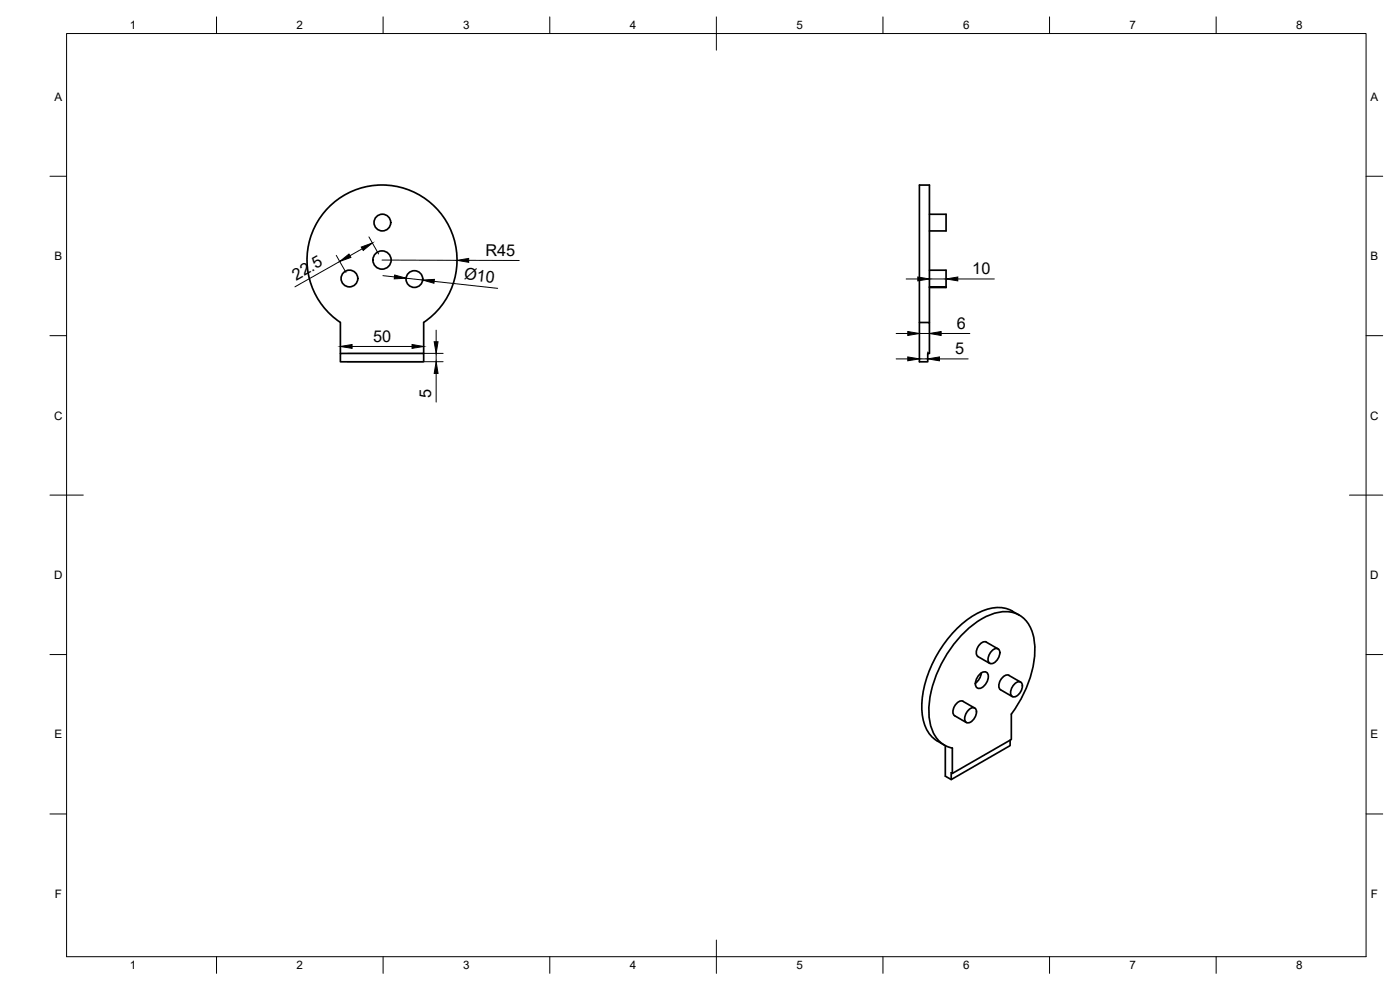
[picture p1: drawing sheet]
<svg xmlns="http://www.w3.org/2000/svg" width="420mm" height="297mm" viewBox="0 0 420 297" stroke-linecap="round" stroke-linejoin="round" font-family="sans-serif">
<!-- layer: Visible -->
<g fill="none" stroke="#000" stroke-width=".51">
<path d="M278.9 64.3h5v5h-5M102.1 96.7a22.5 22.5 0 0 1-4.4-33.5 22.5 22.5 0 0 1 33.9 0 22.5 22.5 0 0 1-4.4 33.5M102.2 96.8v9.3M127.1 96.8v11.7h-24.9v-2.4h24.9M275.9 96.8h3v9.3h-.5v2.4h-2.5v-53h3v41.3M278.9 81.1h5v5.2h-5M278.9 86.1h5M297.8 195.1a1.26 1.26 0 0 1 1.7-.4 1.26 1.26 0 0 1 .5 1.7 2.8 2.8 0 0 1-3 2.6 2.81 2.81 0 0 1 .8-3.9zM299.5 194.7l-3.5-2.1a2.9 2.9 0 0 0-3 3.2l.2 .9 .3 .3 3.5 2M303.8 183.4l2.1 1.2M303.8 183.3a10.9 10.9 0 0 0-10.6 .8 34.7 34.7 0 0 0-16.5 28.8 10.9 10.9 0 0 0 4.6 9.4M286.5 214.7l3.5 2.1"/>
<path d="M289 210.4l3.5 2.1M289 210.4a2.9 2.9 0 0 0-3 3.2l.2 .9 .3 .2M290.8 212.9a1.26 1.26 0 0 1 1.7-.5 1.26 1.26 0 0 1 .5 1.8 2.8 2.8 0 0 1-3 2.6 2.81 2.81 0 0 1 .8-3.9zM293.8 202.5a1.52 1.52 0 0 1 1.3-.9 1.52 1.52 0 0 1 1.4 .8 3.7 3.7 0 0 1-2.8 4.2 1.67 1.67 0 0 1-.8-2.5zM294.5 201.9l-.6 1.7-1.2 1.4M302.8 202.6l3.5 2.1M302.8 202.6a2.9 2.9 0 0 0-3 3.2l.2 .9 .3 .3 3.5 2M304.6 205.1a1.26 1.26 0 0 1 1.7-.5 1.26 1.26 0 0 1 .5 1.8 2.8 2.8 0 0 1-3 2.6 2.81 2.81 0 0 1 .8-3.9zM281.3 222.3l2.1 1.3M283.7 223.7v9.2l1.8 1M285.8 224.5v7.6M303.1 222.1v1.6l-17.6 10.2v-2.1l.3 .3 17.7-10.2v-7.6a32.6 32.6 0 0 0 6.9-21.7 9.6 9.6 0 0 0-6.2-8.8 13.4 13.4 0 0 0-10.8 2.7 35.2 35.2 0 0 0-14.6 27.6 10.9 10.9 0 0 0 4.9 9.6l2.1 .8"/>
<circle cx="114.6" cy="78" r="2.74"/>
<circle cx="114.8" cy="66.8" r="2.51"/>
<circle cx="104.9" cy="83.6" r="2.51"/>
<circle cx="124.4" cy="83.7" r="2.51"/>
</g>
<!-- layer: BORDER -->
<g fill="none" stroke="#000" stroke-width=".3">
<path d="M20 10.1h390v276.9h-390zM65 5.1v5M115 5.1v5M165 5.1v5M215 5.1v10M265 5.1v5M315 5.1v5M365 5.1v5M15 52.9h5M410 52.9h5M15 100.7h5M410 100.7h5"/>
<path d="M15 148.6h10M405 148.6h10M15 196.4h5M410 196.4h5M15 244.2h5M410 244.2h5M65 287v5M115 287v5M165 287v5M215 282.1v9.9M265 287v5M315 287v5"/>
<path d="M365 287v5"/>
</g>
<!-- layer: FD_Dimensions -->
<g fill="none" stroke="#000" stroke-width=".3">
<path d="M100.9 76.6l2.9 5.2M102 78.5l-13.5 7.6M108.7 74.6l-3.7 2.1M110.7 71.1l2.9 5.1M114.7 78l22.5 .1M140.7 78.1l15.1 .1M114.9 82.7l3.5 .4M121.9 83.5l4.9 .5M130.3 84.4l19.1 2.1M130.9 99v3.5M271.9 83.7h3.5M278.9 83.7h5.1"/>
<path d="M287.4 83.7h11M104.3 106h28.7M104.3 108.5h28.7M105.7 104h18M130.9 106v2.5M130.9 112v8.7M268.9 107.7h3.5M268.9 100.1h3.5M275.9 107.7h2.5M275.9 100.1h3M278.4 105.6v.8M281.9 107.7h8.7"/>
<path d="M282.4 100.1h8.7"/>
</g>
<g fill="#000" stroke="#000" stroke-width=".3">
<path d="M102 78.5l2.7-2.3 .6 1zM108.4 74.1l3.4-1.2-2.8 2.2zM137.2 78.1l3.5-.6v1.2zM118.4 82.5l3.5 1-3.6 .2zM126.8 84l3.6-.2-.2 1.2zM272.4 99.5l3.5 .6-3.5 .6zM275.4 83.1l3.5 .6-3.5 .6zM278.9 100.1l3.5-.6v1.2zM284 83.7l3.4-.6v1.2zM102.2 104l3.5-.6v1.1zM123.7 103.4l3.4 .6-3.4 .5zM130.3 102.5h1.2l-.6 3.5z"/>
<path d="M130.9 108.5l.6 3.5h-1.2zM272.4 107.1l3.5 .6-3.5 .6zM278.4 107.7l3.5-.6v1.2z"/>
</g>
<g font-size="4.9">
<text x="145.7" y="76.7">R45</text>
<text x="139.2" y="83.8" transform="rotate(6 139.2 83.8)">Ø10</text>
<text x="291.8" y="82.2">10</text>
<text x="88.9" y="84.2" transform="rotate(-30 88.9 84.2)">22.5</text>
<text x="287.2" y="98.6">6</text>
<text x="112" y="102.5">50</text>
<text x="286.6" y="106.2">5</text>
<text x="129.4" y="119.5" transform="rotate(-90 129.4 119.5)">5</text>
</g>
<g font-size="3.5">
<text x="39" y="8.8">1</text>
<text x="89" y="8.8">2</text>
<text x="139" y="8.8">3</text>
<text x="189" y="8.8">4</text>
<text x="239" y="8.8">5</text>
<text x="289" y="8.8">6</text>
<text x="339" y="8.8">7</text>
<text x="389" y="8.8">8</text>
<text x="16.3" y="30.2">A</text>
<text x="411.3" y="30.2">A</text>
<text x="16.3" y="78">B</text>
<text x="411.3" y="78">B</text>
<text x="16.2" y="125.9">C</text>
<text x="411.2" y="125.9">C</text>
<text x="16.2" y="173.7">D</text>
<text x="411.2" y="173.7">D</text>
<text x="16.3" y="221.6">E</text>
<text x="411.3" y="221.6">E</text>
<text x="16.4" y="269.4">F</text>
<text x="411.4" y="269.4">F</text>
<text x="39" y="290.8">1</text>
<text x="89" y="290.8">2</text>
<text x="139" y="290.8">3</text>
<text x="189" y="290.8">4</text>
<text x="239" y="290.8">5</text>
<text x="289" y="290.8">6</text>
<text x="339" y="290.8">7</text>
<text x="389" y="290.8">8</text>
</g>
</svg>
